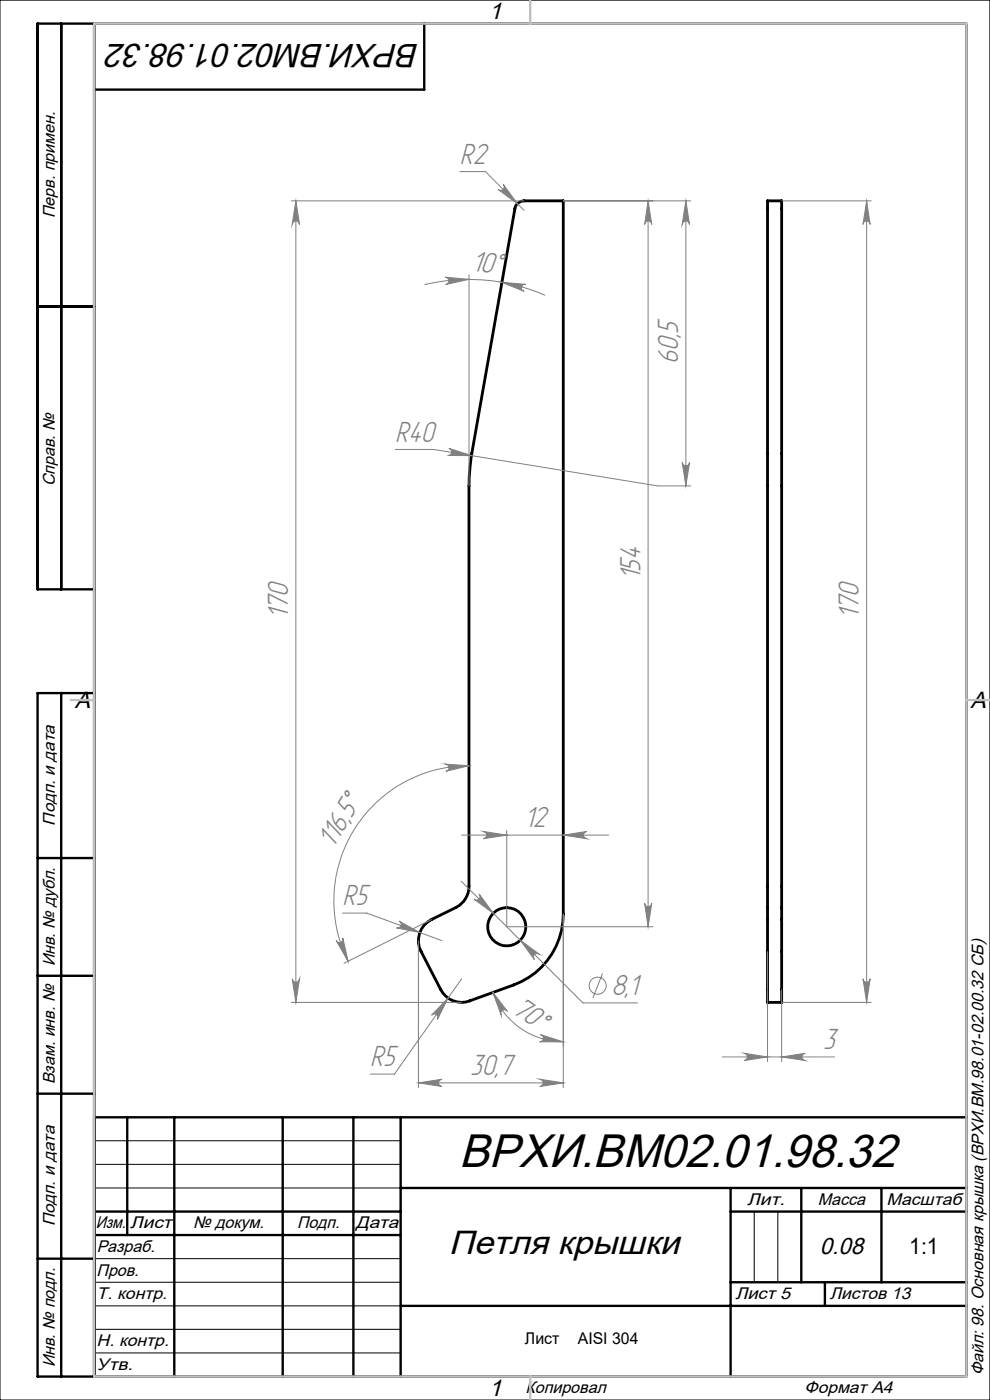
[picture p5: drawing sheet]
<svg xmlns="http://www.w3.org/2000/svg" width="210mm" height="297mm" viewBox="0 0 210 297" stroke-linecap="round" stroke-linejoin="round" font-family="sans-serif">
<g fill="none" stroke="#000" stroke-width=".6">
<path d="M109.6 43.3l.9-.6 .7-.1h8.3v151.3a16 16 0 0 1-10.5 15l-9.4 3.4a5 5 0 0 1-6.1-2.4l-4.2-8a5 5 0 0 1 2.2-6.8l5.2-2.6a5.1 5.1 0 0 0 2.8-4.5v-86.7l.6-5.1 9.1-51.9zM162.8 42.6h3v170.1h-3z"/>
<circle cx="107.5" cy="196.6" r="4.1"/>
</g>
<g fill="none" stroke="#808080" stroke-width=".21">
<path d="M97.5 36.4h5.5l8.2 8.2M106.8 39.1l2.9 4.1-4-3a.76 .76 0 0 0 1 0 .76 .76 0 0 0 .1-1.1zM61.8 42.6h49.4M62.8 42.6l.7 5a.78 .78 0 0 0-.7-.7 .78 .78 0 0 0-.8 .7zM62.8 42.6v170.1M94.4 58.8l5.1 .5-5 1.1a.78 .78 0 0 0 .7-.9 .78 .78 0 0 0-.8-.7zM99.5 58.3v44.8M106.5 59.9l5 .4a.76 .76 0 0 0-.9 .6 .76 .76 0 0 0 .6 .9zM119.5 42.6h27M137.5 42.6l.8 5a.76 .76 0 0 0-.8-.7 .76 .76 0 0 0-.8 .7zM137.5 42.6v154M145.5 42.6l.8 5a.78 .78 0 0 0-.8-.7 .78 .78 0 0 0-.8 .7z"/>
<path d="M145.5 42.6v60.5M165.8 42.6h19M183.8 42.6v170.1M183.8 42.6l.8 5a.76 .76 0 0 0-.8-.7 .76 .76 0 0 0-.7 .7zM90 60.4a40.5 40.5 0 0 1 25.6 2.2M83.8 95.4h8.2l47.5 7.7h7M95.2 95.1l4.8 1.6-5-.1a.77 .77 0 0 0 .8-.6 .77 .77 0 0 0-.6-.9zM144.7 98.1a.78 .78 0 0 0 .8 .7 .78 .78 0 0 0 .8-.7l-.8 5zM94.4 162.1l5.1 .4-4.9 1.1a.76 .76 0 0 0 .7-.8 .76 .76 0 0 0-.9-.7zM97.9 177.2h31.2M99.5 162.5a28.7 28.7 0 0 0-25.7 41.4M102.5 176.4l5 .8-5 .7a.78 .78 0 0 0 .7-.7 .78 .78 0 0 0-.7-.8z"/>
<path d="M107.5 176.2v20.4h31M119.5 177.2l5-.8a.78 .78 0 0 0-.7 .8 .78 .78 0 0 0 .7 .7zM71.3 199.5a.76 .76 0 0 0 1 .4 .76 .76 0 0 0 .4-.9l1.1 4.9zM72.6 193.7h5.2l16 5.9M84.6 195.4l4.5 2.4-5-1a.77 .77 0 0 0 .9-.4 .77 .77 0 0 0-.4-1zM88.8 199.6v31.1M91.5 195.1l-18.5 9.3M97.8 186.9l25.8 25.9h11.6M101.6 189.6l3 4.1-4.1-3a.77 .77 0 0 0 1.1 0 .77 .77 0 0 0 0-1.1zM110.3 199.5l4.1 3a.78 .78 0 0 0-1 0 .78 .78 0 0 0-.1 1zM119.5 193.9v36.8M136.7 191.6a.76 .76 0 0 0 .8 .7 .76 .76 0 0 0 .8-.7l-.8 5z"/>
<path d="M61.8 212.7h36.1M62 207.6a.78 .78 0 0 0 .8 .8 .78 .78 0 0 0 .7-.8l-.7 5.1zM95 211.7l-2.2 4.5a.76 .76 0 0 0-.2-1 .76 .76 0 0 0-1.1 .2zM97.9 207.6l-14.2 20.3h-5.2M104.6 210.5l3 4.1a.77 .77 0 0 0-1-.3 .77 .77 0 0 0-.3 1zM104.6 210.5a15.9 15.9 0 0 0 14.9 10.5M114.7 219.5l4.8 1.5h-5.1a.77 .77 0 0 0 .9-.6 .77 .77 0 0 0-.6-.9zM127.8 206.5l-2 5.2M162.8 201.9v23.3M165.8 209.9v15.3M165.8 212.7h19M183.1 207.6a.76 .76 0 0 0 .7 .8 .76 .76 0 0 0 .8-.8l-.8 5.1z"/>
<path d="M88.8 229.7l5-.8a.78 .78 0 0 0-.8 .8 .78 .78 0 0 0 .8 .8zM88.8 229.7h30.7M114.5 228.9l5 .8-5 .8a.78 .78 0 0 0 .7-.8 .78 .78 0 0 0-.7-.8zM153.2 224.2h23.8M157.8 223.4l5 .8-5 .8a.78 .78 0 0 0 .8-.8 .78 .78 0 0 0-.8-.8zM165.8 224.2l5-.8a.78 .78 0 0 0-.7 .8 .78 .78 0 0 0 .7 .8z"/>
<circle cx="126.8" cy="209.1" r="1.8"/>
</g>
<path d="M0 0h210v297h-210zM20 242h65M20 247h65M20 252h65M160 257v15M165 257v15M20 267h65M20 272h65M20 277h65M20 282h65M20 287h65" fill="none" stroke="#000" stroke-width=".21"/>
<g fill="none" stroke="#000" stroke-width=".5">
<path d="M13 5v120M20 5v287M90 5v14h-70M8 65h12M20 125h-12v-120h197v287h-197v-145h12M13 147v145M8 182h12M8 207h12M8 232h12M20 237h185M27 237v25M37 237v55"/>
<path d="M60 237v55M75 237v55M85 237v55M20 257h65M85 252h120M155 252v40M155 257h50M170 252v20M187 252v20M8 267h12M20 262h65M85 277h120"/>
<path d="M155 272h50M175 272v5"/>
</g>
<path d="M20 5h185v287h-185zM112.5 0v5M15 148.5h5M205 148.5h5M112.5 292v5" fill="none" stroke="#c0c0c0" stroke-width=".5"/>
<g fill="#808080">
<path d="M106.5 59.9l5 .4a.76 .76 0 0 0-.9 .6 .76 .76 0 0 0 .6 .9zM94.4 58.8l5.1 .5-5 1.1a.78 .78 0 0 0 .7-.9 .78 .78 0 0 0-.8-.7z"/>
<path d="M101.6 189.6a.77 .77 0 0 1 0 1.1 .77 .77 0 0 1-1.1 0l4.1 3zM110.3 199.5l3 4a.77 .77 0 0 1 .1-1 .77 .77 0 0 1 1 0zM95 211.7l-3.5 3.7a.76 .76 0 0 1 1.1-.2 .76 .76 0 0 1 .2 1zM84.6 195.4a.77 .77 0 0 1 .5 1 .77 .77 0 0 1-1 .4l5 1zM95.2 95.1a.77 .77 0 0 1 .6 .9 .77 .77 0 0 1-.8 .6l5 .1zM106.8 39.1a.76 .76 0 0 1-.1 1.1 .76 .76 0 0 1-1 0l4 3z"/>
<path d="M157.8 223.4l5 .8-5 .8a.78 .78 0 0 0 .8-.8 .78 .78 0 0 0-.8-.8zM165.8 224.2l5-.8a.78 .78 0 0 0-.7 .8 .78 .78 0 0 0 .7 .8z"/>
<path d="M114.5 228.9l5 .8-5 .8a.78 .78 0 0 0 .7-.8 .78 .78 0 0 0-.7-.8zM88.8 229.7l5-.8a.78 .78 0 0 0-.8 .8 .78 .78 0 0 0 .8 .8zM119.5 177.2l5-.8a.78 .78 0 0 0-.7 .8 .78 .78 0 0 0 .7 .7zM102.5 176.4l5 .8-5 .7a.78 .78 0 0 0 .7-.7 .78 .78 0 0 0-.7-.8z"/>
<path d="M94.4 162.1l5.1 .4-4.9 1.1a.76 .76 0 0 0 .7-.8 .76 .76 0 0 0-.9-.7zM71.3 199.5a.76 .76 0 0 0 1 .4 .76 .76 0 0 0 .4-.9l1.1 4.9z"/>
<path d="M62 207.6a.78 .78 0 0 0 .8 .8 .78 .78 0 0 0 .7-.8l-.7 5.1zM62.8 42.6l.7 5a.78 .78 0 0 0-.7-.7 .78 .78 0 0 0-.8 .7zM136.7 191.6a.76 .76 0 0 0 .8 .7 .76 .76 0 0 0 .8-.7l-.8 5zM137.5 42.6l.8 5a.76 .76 0 0 0-.8-.7 .76 .76 0 0 0-.8 .7zM144.7 98.1a.78 .78 0 0 0 .8 .7 .78 .78 0 0 0 .8-.7l-.8 5zM145.5 42.6l.8 5a.78 .78 0 0 0-.8-.7 .78 .78 0 0 0-.8 .7z"/>
<path d="M183.8 42.6l.8 5a.76 .76 0 0 0-.8-.7 .76 .76 0 0 0-.7 .7zM183.1 207.6a.76 .76 0 0 0 .7 .8 .76 .76 0 0 0 .8-.8l-.8 5.1z"/>
<path d="M104.6 210.5l3 4.1a.77 .77 0 0 0-1-.3 .77 .77 0 0 0-.3 1zM114.7 219.5l4.8 1.5h-5.1a.77 .77 0 0 0 .9-.6 .77 .77 0 0 0-.6-.9z"/>
</g>
<text font-size="10" x="97.4" y="247.6">ВРХИ.ВМ02.01.98.32</text>
<g font-size="7.1">
<text x="89" y="9.3" transform="rotate(-180 89 9.3)">ВРХИ.ВМ02.01.98.32</text>
<text x="95.2" y="266.1">Петля крышки</text>
</g>
<g font-size="6.9" fill="#808080">
<text x="97.6" y="34.7">R2</text>
<text x="100" y="57.5" transform="rotate(5 100 57.5)">10°</text>
<text x="143.8" y="77.2" transform="rotate(-90 143.8 77.2)">60,5</text>
<text x="83.8" y="93.7">R40</text>
<text x="135.8" y="123.1" transform="rotate(-90 135.8 123.1)">154</text>
<text x="61.1" y="131.2" transform="rotate(-90 61.1 131.2)">170</text>
<text x="182.2" y="131.2" transform="rotate(-90 182.2 131.2)">170</text>
<text x="74.5" y="173.8" transform="rotate(-58 74.5 173.8)">5°</text>
<text x="111.2" y="175.5">12</text>
<text x="70.7" y="180" transform="rotate(-58 70.7 180)">116,</text>
<text x="72.7" y="192">R5</text>
<text x="108.4" y="214.7" transform="rotate(35 108.4 214.7)">70°</text>
<text x="129.8" y="211.1">8,1</text>
<text x="78.5" y="226.2">R5</text>
<text x="174.6" y="222.5">3</text>
<text x="99.8" y="228">30,7</text>
</g>
<g font-size="5">
<text x="103.7" y="4.1">1</text>
<text x="15.9" y="150.1">A</text>
<text x="205.9" y="150.1">A</text>
<text x="173.9" y="266">0.08</text>
<text x="103.7" y="296.1">1</text>
</g>
<text font-size="4.8" x="192.9" y="266">1:1</text>
<g font-size="3.6">
<text x="11.6" y="46.3" transform="rotate(-90 11.6 46.3)">Перв. примен.</text>
<text x="11.6" y="103.2" transform="rotate(-90 11.6 103.2)">Справ. №</text>
<text x="11.6" y="175.1" transform="rotate(-90 11.6 175.1)">Подп. и дата</text>
<text x="11.6" y="205" transform="rotate(-90 11.6 205)">Инв. № дубл.</text>
<text x="11.6" y="230" transform="rotate(-90 11.6 230)">Взам. инв. №</text>
<text x="158.5" y="255.6">Лит.</text>
<text x="173.5" y="255.6">Масса</text>
<text x="188.1" y="255.6">Масштаб</text>
<text x="11.6" y="260.1" transform="rotate(-90 11.6 260.1)">Подп. и дата</text>
<text x="20.3" y="260.6">Изм.</text>
<text x="27.6" y="260.6">Лист</text>
<text x="41" y="260.6">№ докум.</text>
<text x="63" y="260.6">Подп.</text>
<text x="75.5" y="260.6">Дата</text>
<text x="20.5" y="265.6">Разраб.</text>
<text x="20.5" y="275.6">Т. контр.</text>
<text x="20.5" y="270.6">Пров.</text>
<text x="156" y="275.6">Лист 5</text>
<text x="176" y="275.6">Листов 13</text>
<text x="20.5" y="285.6">Н. контр.</text>
<text x="11.6" y="290" transform="rotate(-90 11.6 290)">Инв. № подл.</text>
<text x="20.5" y="290.6">Утв.</text>
<text x="208.6" y="291.8" transform="rotate(-90 208.6 291.8)">Файл: 98. Основная крышка (ВРХИ.ВМ.98.01-02.00.32 СБ)</text>
<text x="111.5" y="295.6">Копировал</text>
<text x="170.7" y="295.6">Формат А4</text>
</g>
<g font-size="3.4">
<text x="111.4" y="285.2">Лист</text>
<text x="122.6" y="285.2">AISI 304</text>
</g>
</svg>
